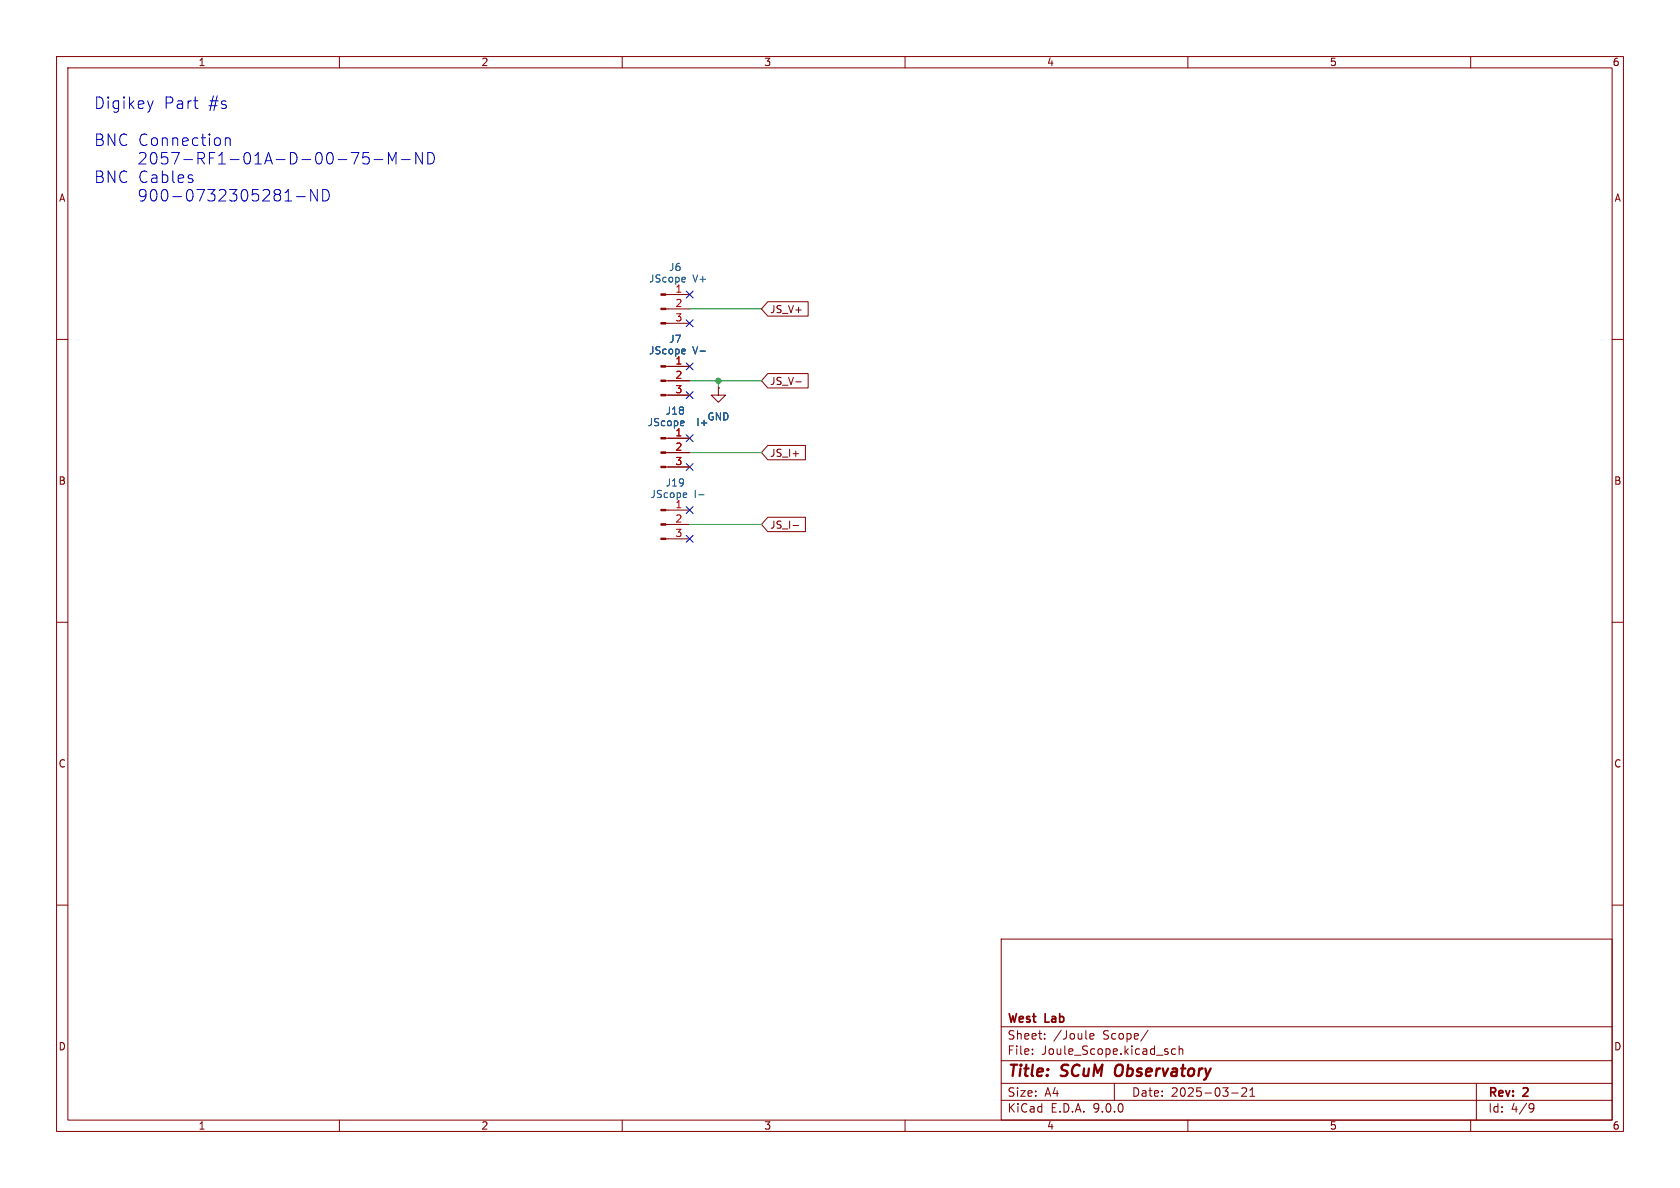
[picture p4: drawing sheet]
<svg xmlns="http://www.w3.org/2000/svg" width="297mm" height="210mm" viewBox="0 0 297 210" stroke-linecap="round" stroke-linejoin="round" font-family="sans-serif">
<g fill="none" stroke="#840000" stroke-width=".18">
<path d="M10 10h277v190h-277zM12 12h273v186h-273zM60 10v2M110 10v2M160 10v2M210 10v2M260 10v2M117.7 52.1h4.2M117.7 54.6h4.2M117.7 57.2h4.2M135.7 53.3h7.2v2.6h-7.2l-1.1-1.3zM10 60h2"/>
<path d="M117.7 64.8h4.2M117.7 67.3h4.2M117.7 69.9h4.2M117.7 77.5h4.2M127 68.6v1.3h1.3l-1.3 1.2-1.3-1.2h1.3M127 68.6h.1M135.7 66h7.2v2.6h-7.2l-1.1-1.3zM135.7 78.7h6.7v2.6h-6.7l-1.1-1.3zM140.7 67.5h1M285 60h2M117.7 90.2h4.2M117.7 92.7h4.2"/>
<path d="M117.7 95.3h4.2M117.7 80h4.2M117.7 82.6h4.2M135.7 91.4h6.7v2.6h-6.7l-1.1-1.3zM140.2 92.9h1M10 110h2M285 110h2M10 160h2M177 166h108v32h-108zM285 160h2M60 198v2M110 198v2"/>
<path d="M160 198v2M177 194.5h108M177 191.5h108M177 187.5h108M177 181.5h108M182.5 186.3v.1M182.5 185.5v.1M184.7 183.6v.1M184.7 182.8v.1M192.7 183.2l.7-.1-.1-.3-.4-.1-.2 .2v.7h.6M197 191.5v3M203 182.1l-1.3 2"/>
<path d="M207.8 185.5l-.4-.1-.3 .3v.4l.1 .2h.6M208.5 185.5l.2-.1 .3 .1 .1 .9M208.5 184.9v1.5M210 198v2M217.7 193.2h1.2M219.5 192.4l.6-.1 .2 .1 .1 .3-.9 1.1h.9M221 193.8h.8M221 192.7l.4-.4v1.5M260 198v2M261 191.5v6.5M270.6 195.1l.5 .1a.99 .99 0 0 1-.4 1.4h-.2M271.2 195.7l-.3 .3h-.3"/>
</g>
<path d="M197.3 188.5a1.5 1.5 0 0 0 0 1.6" fill="none" stroke="#840000" stroke-width=".4"/>
<g fill="#840000" stroke="#840000" stroke-width=".18">
<path d="M116.8 51.9h.9v.3h-.9z"/>
<path d="M116.8 54.5h.9v.2h-.9z"/>
<path d="M116.8 57h.9v.3h-.9z"/>
<path d="M116.8 64.6h.9v.3h-.9z"/>
<path d="M116.8 67.2h.9v.2h-.9z"/>
<path d="M116.8 69.7h.9v.3h-.9z"/>
<path d="M116.8 90h.9v.3h-.9z"/>
<path d="M116.8 92.6h.9v.2h-.9z"/>
<path d="M116.8 95.1h.9v.3h-.9z"/>
<path d="M116.8 77.3h.9v.3h-.9z"/>
<path d="M116.8 79.9h.9v.2h-.9z"/>
<path d="M116.8 82.4h.9v.3h-.9z"/>
</g>
<path d="M121 49l.2 .3-.6 .1M121.1 49.8l-.1 .1M120.7 74.4l.2 .3-.6 .1M120.9 75.2l-.2 .1M121 61.7l.2 .3-.6 .1M121.1 62.5l-.1 .1M121.2 87.1l.2 .3-.6 .1M121.3 87.9l-.1 .1M122.9 86.7v1.3M123.5 87.5h1" fill="none" stroke="#006464" stroke-width=".18"/>
<path d="M121.9 54.6h12.7M121.9 67.3h12.7M127 67.3v1.3M121.9 92.7h12.7M121.9 80h12.7" fill="none" stroke="#009600" stroke-width=".18"/>
<g fill="none" stroke="#000084" stroke-width=".18">
<path d="M121.3 56.5l1.2 1.3M121.3 51.5l1.2 1.2M122.5 56.5l-1.2 1.3M122.5 51.5l-1.2 1.2M121.3 69.2l1.2 1.3M121.3 76.9l1.2 1.2M121.3 64.2l1.2 1.2M122.5 69.2l-1.2 1.3M122.5 76.9l-1.2 1.2M122.5 64.2l-1.2 1.2M121.3 89.6l1.2 1.2M121.3 81.9l1.2 1.3"/>
<path d="M121.3 94.6l1.2 1.3M122.5 89.6l-1.2 1.2M122.5 81.9l-1.2 1.3M122.5 94.6l-1.2 1.3"/>
</g>
<g fill="none" stroke="#0000c2" stroke-width=".18">
<path d="M27.1 17.8l-.5 1.4M34.2 17.8h.8M34.8 19.2h.2M33.8 31.6l.3 .3-.1 .3-.2 .1M33.8 30.9l.2 .1M39.8 24.4v1.3M39.8 24.6a.5 .5 0 0 1 .9 .1v1M43.7 33.9l.1 .4-.1 .8M45.6 33.5h-.9l-.1 1 .3-.2 .6 .1 .2 .3-.1 .6-.3 .2h-.4l-.3-.2M46.5 33.7l.3-.2h.5a.55 .55 0 0 1 .3 .9l-1.2 1.1h1.3M48.8 34.4l-.4 .4v.3l.4 .4 .6-.1 .2-.3-.1-.5-.3-.2M48.8 34.4l-.2-.1a.42 .42 0 0 1-.1-.5 .42 .42 0 0 1 .3-.3l.6 .1a.42 .42 0 0 1 .2 .5 .42 .42 0 0 1-.4 .3"/>
<path d="M48.8 34.4h.4M50.4 35.5h1.1M50.4 34.1l.6-.6v2M52.4 34.8h1.6M56 27.1a.49 .49 0 0 1 .5-.1 .49 .49 0 0 1 .4 .3 1.05 1.05 0 0 1-.6 1.7 1.24 1.24 0 0 1-.3-1.9zM56.1 33.5v2l-1.2-2v2M57.1 33.5a1.07 1.07 0 0 1 1.1 .7 1.07 1.07 0 0 1-.4 1.2l-.7 .1zM57.9 27.1a.49 .49 0 0 1 .5-.1 .49 .49 0 0 1 .4 .3 1.05 1.05 0 0 1-.6 1.7 1.24 1.24 0 0 1-.3-1.9zM59.8 28.2h1.5M62.1 27h1.3l-.8 2M65.2 27h-1l-.1 .9 .3-.2 .7 .1 .2 .3-.1 .7-.3 .2h-.5l-.3-.2M66.2 28.2h1.5"/>
<path d="M68.7 29v-2l.6 1.4 .7-1.4v2M71 28.2h1.5M74.7 27v2l-1.2-2v2M75.6 27a1.07 1.07 0 0 1 1.2 .6 1.07 1.07 0 0 1-.4 1.3l-.8 .1z"/>
</g>
<circle cx="127" cy="67.3" r=".46" fill="#009600" stroke="#009600" stroke-width=".18"/>
<g font-size="2.8" fill="#0000c2">
<text x="16.5" y="19.5">Digikey</text>
<text x="28.8" y="19.5">Part</text>
<text x="36.7" y="19.5">#s</text>
<text x="16.5" y="26">BNC Connection</text>
<text x="16.5" y="29.3">2057-RF1-01A-D-00-75-M-ND</text>
<text x="16.5" y="32.6">BNC Cables</text>
<text x="16.5" y="35.8">900-0732305281-ND</text>
</g>
<g font-size="2.8" fill="#840000">
<text x="178" y="190.9">Title:</text>
<text x="187.7" y="190.9">SCuM</text>
<text x="198" y="190.9">Observatory</text>
</g>
<g font-size="2.1" fill="#840000">
<text x="178" y="184">Sheet:</text>
<text x="178" y="181.2">West</text>
<text x="184.8" y="181.2">Lab</text>
<text x="186.2" y="184">/Joule</text>
<text x="195" y="184">Scope/</text>
<text x="178" y="186.7">File:</text>
<text x="184.1" y="186.7">Joule_Scope.kicad_sch</text>
<text x="178" y="196.9">KiCad</text>
<text x="178" y="194.1">Size:</text>
<text x="184.7" y="194.1">A4</text>
<text x="185.7" y="196.9">E.D.A.</text>
<text x="193.3" y="196.9">9.0.0</text>
<text x="200" y="194.1">Date:</text>
<text x="207" y="194.1">2025-03-21</text>
<text x="263" y="194.3">Rev:</text>
<text x="263" y="196.9">Id:</text>
<text x="267.1" y="196.9">4/9</text>
<text x="269.4" y="194.3">2</text>
</g>
<g font-size="1.8" fill="#840000">
<text x="35" y="11.9">1</text>
<text x="85" y="11.9">2</text>
<text x="135" y="11.9">3</text>
<text x="185" y="11.9">4</text>
<text x="235" y="11.9">5</text>
<text x="285" y="11.9">6</text>
<text x="10.3" y="35.9">A</text>
<text x="285.3" y="35.9">A</text>
<text x="136" y="55.6">JS_V+</text>
<text x="136" y="68.3">JS_V-</text>
<text x="136" y="81">JS_I+</text>
<text x="10.3" y="85.9">B</text>
<text x="285.3" y="85.9">B</text>
<text x="136" y="93.7">JS_I-</text>
<text x="10.3" y="135.9">C</text>
<text x="285.3" y="135.9">C</text>
<text x="10.3" y="185.9">D</text>
<text x="285.3" y="185.9">D</text>
<text x="35" y="199.9">1</text>
<text x="85" y="199.9">2</text>
<text x="135" y="199.9">3</text>
<text x="185" y="199.9">4</text>
<text x="235" y="199.9">5</text>
<text x="285" y="199.9">6</text>
</g>
<g font-size="1.8" fill="#006464">
<text x="114.6" y="50.1">JScope</text>
<text x="118.2" y="48.1">J6</text>
<text x="122.5" y="50.1">V+</text>
<text x="114.6" y="62.8">JScope</text>
<text x="118.2" y="60.8">J7</text>
<text x="122.5" y="62.8">V-</text>
<text x="114.4" y="75.5">JScope</text>
<text x="117.6" y="73.5">J18</text>
<text x="123.4" y="75.5">I+</text>
<text x="125" y="74.5">GND</text>
<text x="114.9" y="88.2">JScope</text>
<text x="117.6" y="86.2">J19</text>
</g>
<g font-size="1.8" fill="#a90000">
<text x="119.3" y="51.8">1</text>
<text x="119.3" y="54.4">2</text>
<text x="119.3" y="56.9">3</text>
<text x="119.3" y="64.5">1</text>
<text x="119.3" y="67.1">2</text>
<text x="119.3" y="69.6">3</text>
<text x="119.3" y="77.2">1</text>
<text x="119.3" y="79.8">2</text>
<text x="119.3" y="82.3">3</text>
<text x="119.3" y="89.9">1</text>
<text x="119.3" y="92.5">2</text>
<text x="119.3" y="95">3</text>
</g>
</svg>
